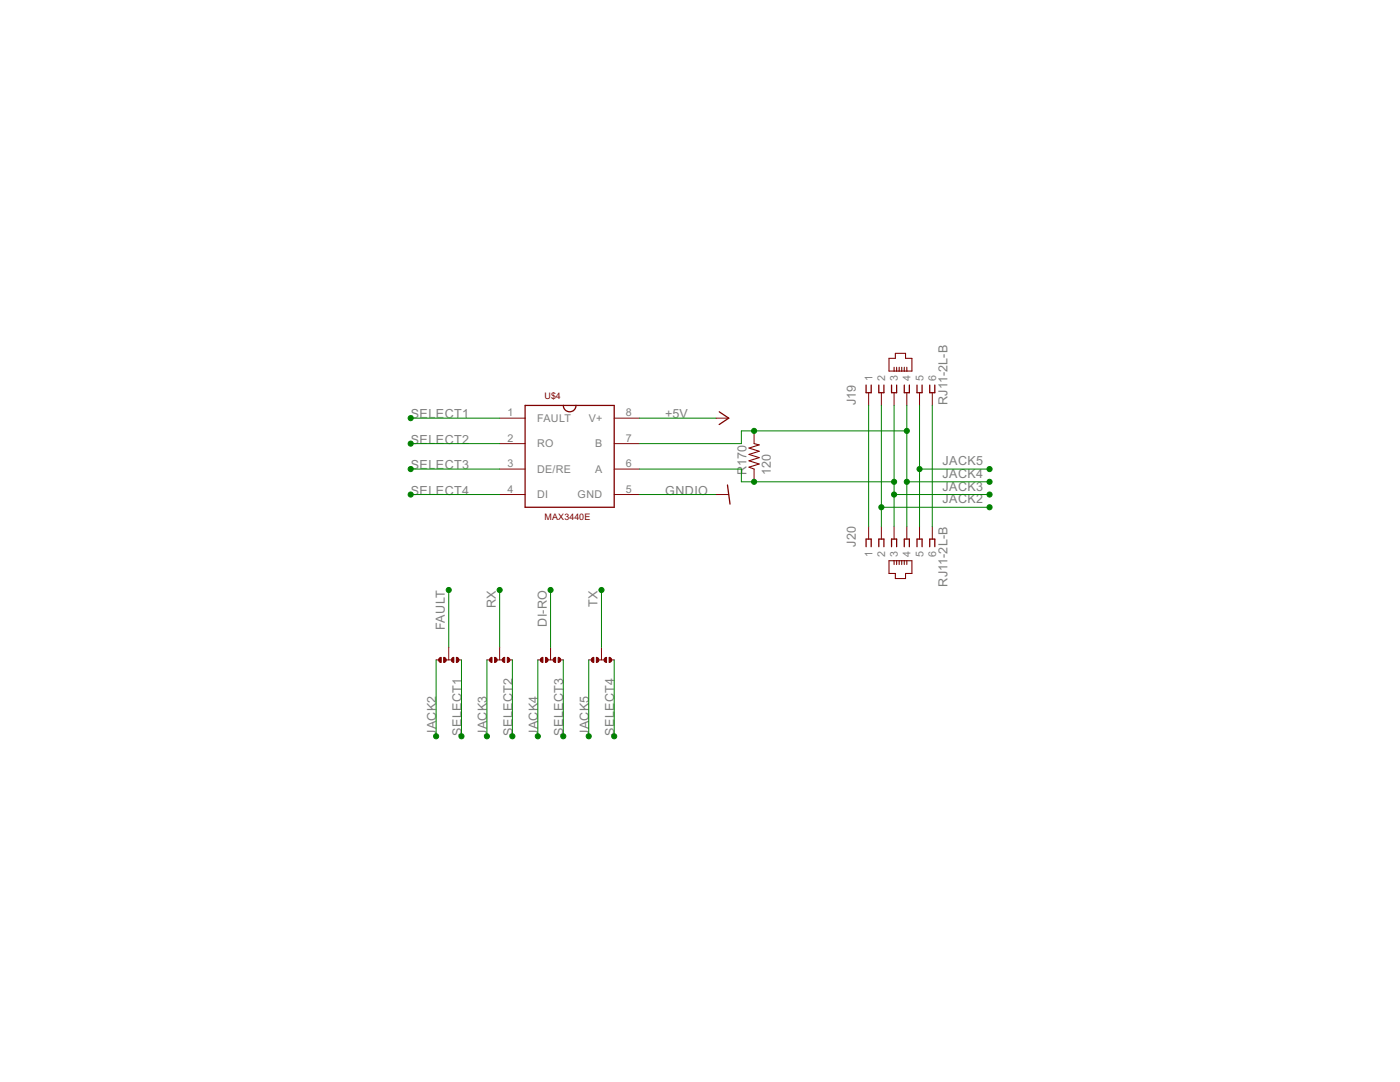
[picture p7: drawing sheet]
<svg xmlns="http://www.w3.org/2000/svg" width="279mm" height="216mm" viewBox="0 0 279 216" stroke-linecap="round" stroke-linejoin="round" font-family="sans-serif">
<g fill="none" stroke="#800000" stroke-width=".2">
<path d="M173.4 78.4v2.5M175.9 78.4v2.5M178.4 78.4v2.5M181 78.4v2.5M183.5 78.4v2.5M186.1 78.4v2.5M99.7 98.7h5.1M99.7 93.6h5.1M99.7 88.5h5.1M99.7 83.4h5.1M122.6 98.7h5.1M122.6 93.6h5.1"/>
<path d="M122.6 88.5h5.1M122.6 83.4h5.1M142.9 98.7h2.5M142.9 83.4h2.5M150.5 86v2.5M150.5 93.6v2.5M173.4 105v2.6M175.9 105v2.6M178.4 105v2.6M181 105v2.6M183.5 105v2.6M186.1 105v2.6"/>
<path d="M87 131.7h.8M89 131.7h1.1M89.6 129.1v2.6M91.3 131.7h.8M97.2 131.7h.7M99.2 131.7h1M99.7 129.1v2.6M101.5 131.7h.8M107.3 131.7h.8M109.4 131.7h1M109.9 129.1v2.6M111.7 131.7h.7"/>
<path d="M117.5 131.7h.8M119.5 131.7h1M120 129.1v2.6M121.8 131.7h.8"/>
</g>
<g fill="none" stroke="#800000" stroke-width=".25">
<path d="M172.8 76.8v1.6h1.1v-1.6M175.4 76.8v1.6h1v-1.6M177.9 76.8v1.6h1v-1.6M180.5 76.8v1.6h1v-1.6M183 76.8v1.6h1v-1.6M185.5 76.8v1.6h1.1v-1.6M104.8 80.9h17.8v20.3h-17.8zM112.4 80.9a1.27 1.27 0 0 0 1.3 1.3 1.27 1.27 0 0 0 1.3-1.3M143.5 82.2l1.9 1.2-1.9 1.3M145.2 96.8l.5 3.8M172.8 109.1v-1.5h1.1v1.5M175.4 109.1v-1.5h1v1.5"/>
<path d="M177.9 109.1v-1.5h1v1.5M180.5 109.1v-1.5h1v1.5M183 109.1v-1.5h1v1.5M185.5 109.1v-1.5h1.1v1.5"/>
</g>
<g fill="none" stroke="#800000" stroke-width=".21">
<path d="M177.4 71.5h1.3v-1h2v1h1.3v2.5h-4.6zM178.4 73.3v.7M178.9 73.3v.7M179.5 73.3v.7M180 73.3v.7M180.5 73.3v.7M181 73.3v.7M150.5 88.5l1 .3-2 .6 2 .6-2 .7 2 .6-2 .6 2 .7-2 .6 1 .4M177.4 111.9h4.6v2.5h-1.3v1h-2v-1h-1.3zM178.4 111.9v.7M178.9 111.9v.7M179.5 111.9v.7"/>
<path d="M180 111.9v.7M180.5 111.9v.7M181 111.9v.7"/>
</g>
<g fill="#800000" stroke="#800000" stroke-width=".2">
<path d="M87.7 131.4l.4-.2v1l-.5-.3z" fill-rule="evenodd"/>
<path d="M90.2 131.4l.4-.2v1l-.5-.3z" fill-rule="evenodd"/>
<path d="M88.5 131.2a.51 .51 0 0 1 .6 .5 .51 .51 0 0 1-.6 .5z" fill-rule="evenodd"/>
<path d="M91.1 131.2a.51 .51 0 0 1 .5 .5 .51 .51 0 0 1-.5 .5z" fill-rule="evenodd"/>
<path d="M97.8 131.4l.4-.2v1l-.5-.3z" fill-rule="evenodd"/>
<path d="M100.4 131.4l.3-.2v1l-.5-.3z" fill-rule="evenodd"/>
<path d="M98.7 131.2a.51 .51 0 0 1 .5 .5 .51 .51 0 0 1-.5 .5z" fill-rule="evenodd"/>
<path d="M101.2 131.2a.51 .51 0 0 1 .6 .5 .51 .51 0 0 1-.6 .5z" fill-rule="evenodd"/>
<path d="M107.9 131.4l.5-.2v1l-.5-.3z" fill-rule="evenodd"/>
<path d="M110.5 131.4l.4-.2v1l-.5-.3z" fill-rule="evenodd"/>
<path d="M108.9 131.2a.51 .51 0 0 1 .5 .5 .51 .51 0 0 1-.5 .5z" fill-rule="evenodd"/>
<path d="M111.4 131.2a.51 .51 0 0 1 .5 .5 .51 .51 0 0 1-.5 .5z" fill-rule="evenodd"/>
<path d="M118.1 131.4l.4-.2v1l-.5-.3z" fill-rule="evenodd"/>
<path d="M120.6 131.4l.5-.2v1l-.5-.3z" fill-rule="evenodd"/>
<path d="M119 131.2a.51 .51 0 0 1 .5 .5 .51 .51 0 0 1-.5 .5z" fill-rule="evenodd"/>
<path d="M121.6 131.2a.51 .51 0 0 1 .5 .5 .51 .51 0 0 1-.5 .5z" fill-rule="evenodd"/>
</g>
<g fill="none" stroke="#008000" stroke-width=".2">
<path d="M82 98.7h17.7M82 83.4h17.7M82 93.6h17.7M82 88.5h17.7M127.7 98.7h15.2M127.7 83.4h15.2M127.7 93.6h20.3v2.5h30.4M173.4 80.9v24.1M175.9 80.9v24.1M178.4 98.7h19.1M178.4 80.9v24.1M181 86h-33v2.5h-20.3"/>
<path d="M181 96.1h16.5M181 80.9v24.1M183.5 93.6h14M183.5 80.9v24.1M186.1 80.9v24.1M89.6 117.7v11.4M99.7 117.7v11.4M109.9 117.7v11.4M120 117.7v11.4M175.9 101.2h21.6M87 131.7v15.2M92.1 131.7v15.2"/>
<path d="M97.2 131.7v15.2M102.3 131.7v15.2M107.3 131.7v15.2M112.4 131.7v15.2M117.5 131.7v15.2M122.6 131.7v15.2"/>
</g>
<g fill="#008000" stroke="#008000" stroke-width=".2">
<circle cx="150.5" cy="96.1" r=".51"/>
<circle cx="178.4" cy="96.1" r=".51"/>
<circle cx="178.4" cy="98.7" r=".51"/>
<circle cx="197.5" cy="98.7" r=".51"/>
<circle cx="97.2" cy="146.9" r=".51"/>
<circle cx="150.5" cy="86" r=".51"/>
<circle cx="181" cy="86" r=".51"/>
<circle cx="181" cy="96.1" r=".51"/>
<circle cx="197.5" cy="96.1" r=".51"/>
<circle cx="107.3" cy="146.9" r=".51"/>
<circle cx="175.9" cy="101.2" r=".51"/>
<circle cx="197.5" cy="101.2" r=".51"/>
<circle cx="87" cy="146.9" r=".51"/>
<circle cx="183.5" cy="93.6" r=".51"/>
<circle cx="197.5" cy="93.6" r=".51"/>
<circle cx="117.5" cy="146.9" r=".51"/>
<circle cx="82" cy="83.4" r=".51"/>
<circle cx="92.1" cy="146.9" r=".51"/>
<circle cx="82" cy="88.5" r=".51"/>
<circle cx="102.3" cy="146.9" r=".51"/>
<circle cx="82" cy="93.6" r=".51"/>
<circle cx="112.4" cy="146.9" r=".51"/>
<circle cx="82" cy="98.7" r=".51"/>
<circle cx="122.6" cy="146.9" r=".51"/>
<circle cx="89.6" cy="117.7" r=".51"/>
<circle cx="99.7" cy="117.7" r=".51"/>
<circle cx="109.9" cy="117.7" r=".51"/>
<circle cx="120" cy="117.7" r=".51"/>
</g>
<g font-size="2.8" fill="#808080">
<text x="82" y="83.4">SELECT1</text>
<text x="132.7" y="83.4">+5V</text>
<text x="170.8" y="80.9" transform="rotate(-90 170.8 80.9)">J19</text>
<text x="189.1" y="80.9" transform="rotate(-90 189.1 80.9)">RJ11-2L-B</text>
<text x="82" y="88.5">SELECT2</text>
<text x="82" y="93.6">SELECT3</text>
<text x="149" y="94.8" transform="rotate(-90 149 94.8)">R170</text>
<text x="153.8" y="94.9" transform="rotate(-90 153.8 94.9)">120</text>
<text x="188.1" y="95.4">JACK4</text>
<text x="188.1" y="92.8">JACK5</text>
<text x="82" y="98.7">SELECT4</text>
<text x="132.8" y="98.7">GNDIO</text>
<text x="188.1" y="97.9">JACK3</text>
<text x="188.1" y="100.5">JACK2</text>
<text x="170.8" y="109.1" transform="rotate(-90 170.8 109.1)">J20</text>
<text x="189.1" y="117.1" transform="rotate(-90 189.1 117.1)">RJ11-2L-B</text>
<text x="88.8" y="125.7" transform="rotate(-90 88.8 125.7)">FAULT</text>
<text x="99" y="121.3" transform="rotate(-90 99 121.3)">RX</text>
<text x="109.1" y="125.1" transform="rotate(-90 109.1 125.1)">DI-RO</text>
<text x="119.3" y="121.1" transform="rotate(-90 119.3 121.1)">TX</text>
<text x="87" y="146.9" transform="rotate(-90 87 146.9)">JACK2</text>
<text x="92.1" y="146.9" transform="rotate(-90 92.1 146.9)">SELECT1</text>
<text x="97.2" y="146.9" transform="rotate(-90 97.2 146.9)">JACK3</text>
<text x="102.3" y="146.9" transform="rotate(-90 102.3 146.9)">SELECT2</text>
<text x="107.3" y="146.9" transform="rotate(-90 107.3 146.9)">JACK4</text>
<text x="112.4" y="146.9" transform="rotate(-90 112.4 146.9)">SELECT3</text>
<text x="117.5" y="146.9" transform="rotate(-90 117.5 146.9)">JACK5</text>
<text x="122.6" y="146.9" transform="rotate(-90 122.6 146.9)">SELECT4</text>
</g>
<g font-size="2.4" fill="#808080">
<text x="174.1" y="76" transform="rotate(-90 174.1 76)">1</text>
<text x="176.7" y="76" transform="rotate(-90 176.7 76)">2</text>
<text x="179.2" y="76" transform="rotate(-90 179.2 76)">3</text>
<text x="181.7" y="76" transform="rotate(-90 181.7 76)">4</text>
<text x="184.3" y="76" transform="rotate(-90 184.3 76)">5</text>
<text x="186.8" y="76" transform="rotate(-90 186.8 76)">6</text>
<text x="101.3" y="83.1">1</text>
<text x="124.9" y="83.1">8</text>
<text x="101.3" y="88.2">2</text>
<text x="107.2" y="89.3">RO</text>
<text x="107.2" y="84.2">FAULT</text>
<text x="117.5" y="84.2">V+</text>
<text x="118.8" y="89.3">B</text>
<text x="124.9" y="88.2">7</text>
<text x="101.3" y="93.2">3</text>
<text x="107.2" y="94.4">DE/RE</text>
<text x="118.8" y="94.4">A</text>
<text x="124.9" y="93.2">6</text>
<text x="101.3" y="98.3">4</text>
<text x="107.2" y="99.4">DI</text>
<text x="115.3" y="99.4">GND</text>
<text x="124.9" y="98.3">5</text>
<text x="174.1" y="111.1" transform="rotate(-90 174.1 111.1)">1</text>
<text x="176.7" y="111.1" transform="rotate(-90 176.7 111.1)">2</text>
<text x="179.2" y="111.1" transform="rotate(-90 179.2 111.1)">3</text>
<text x="181.7" y="111.1" transform="rotate(-90 181.7 111.1)">4</text>
<text x="184.3" y="111.1" transform="rotate(-90 184.3 111.1)">5</text>
<text x="186.8" y="111.1" transform="rotate(-90 186.8 111.1)">6</text>
</g>
<g font-size="2" fill="#800000">
<text x="108.6" y="79.6">U$4</text>
<text x="108.6" y="103.8">MAX3440E</text>
</g>
</svg>
